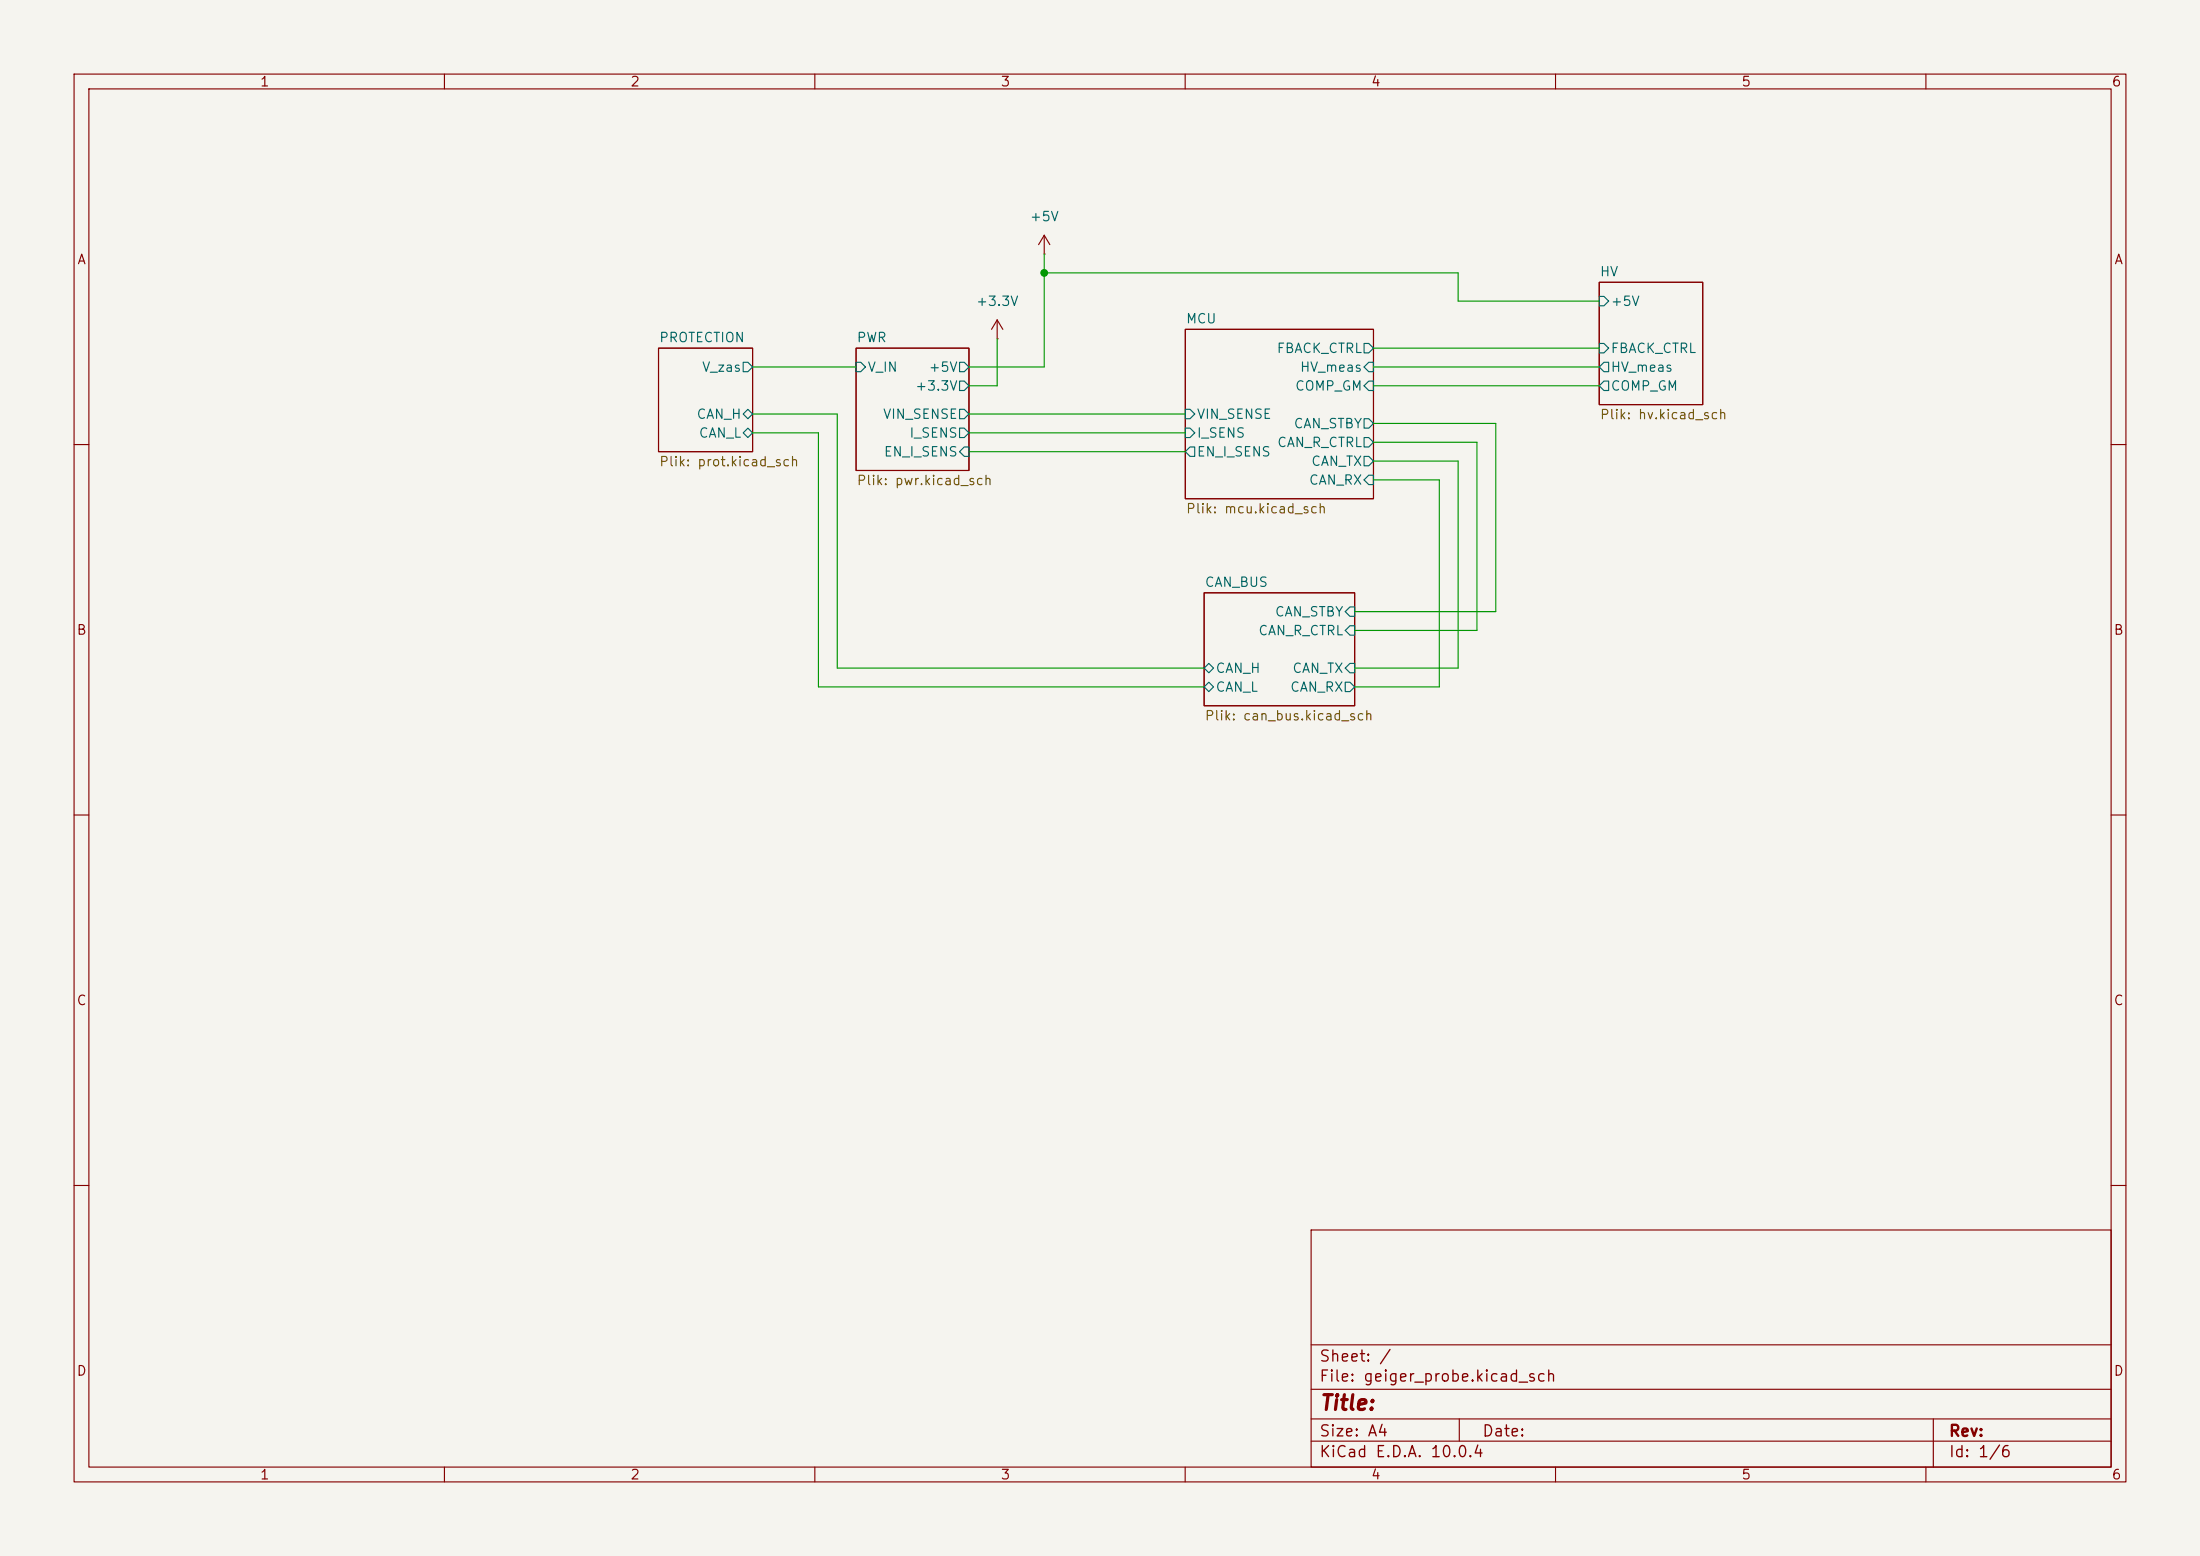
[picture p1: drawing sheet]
(kicad_sch
 (version 20260306)
 (generator "eeschema")
 (generator_version "10.0")
 (paper "A4")
 (lib_symbols
  (symbol "power:+3.3V"
   (power global)
   (pin_numbers (hide yes))
   (pin_names
    (offset 0) (hide yes)) (exclude_from_sim no) (in_bom yes) (on_board yes)
   (in_pos_files yes)
   (duplicate_pin_numbers_are_jumpers no)
   (property "Reference" "#PWR" (at 0 -3.81 0) (show_name no) (do_not_autoplace no) (hide yes) (effects (font (size 1.27 1.27))))
   (property "Value" "+3.3V" (at 0 3.556 0) (show_name no) (do_not_autoplace no) (effects (font (size 1.27 1.27))))
   (property "Footprint" "" (at 0 0 0) (show_name no) (do_not_autoplace no) (hide yes) (effects (font (size 1.27 1.27))))
   (property "Datasheet" "" (at 0 0 0) (show_name no) (do_not_autoplace no) (hide yes) (effects (font (size 1.27 1.27))))
   (property "Description" "Power symbol creates a global label with name \"+3.3V\"" (at 0 0 0) (show_name no) (do_not_autoplace no) (hide yes) (effects (font (size 1.27 1.27))))
   (symbol "+3.3V_0_1"
    (polyline (pts (xy -0.762 1.27) (xy 0 2.54)) (stroke (width 0) (type default)) (fill (type none)))
    (polyline (pts (xy 0 2.54) (xy 0.762 1.27)) (stroke (width 0) (type default)) (fill (type none)))
    (polyline (pts (xy 0 0) (xy 0 2.54)) (stroke (width 0) (type default)) (fill (type none))))
   (symbol "+3.3V_1_1"
    (pin power_in line (at 0 0 90) (length 0) (name "" (effects (font (size 1.27 1.27)))) (number "1" (effects (font (size 1.27 1.27))))))
   (embedded_fonts no))
  (symbol "power:+5V"
   (power global)
   (pin_numbers (hide yes))
   (pin_names
    (offset 0) (hide yes)) (exclude_from_sim no) (in_bom yes) (on_board yes)
   (in_pos_files yes)
   (duplicate_pin_numbers_are_jumpers no)
   (property "Reference" "#PWR" (at 0 -3.81 0) (show_name no) (do_not_autoplace no) (hide yes) (effects (font (size 1.27 1.27))))
   (property "Value" "+5V" (at 0 3.556 0) (show_name no) (do_not_autoplace no) (effects (font (size 1.27 1.27))))
   (property "Footprint" "" (at 0 0 0) (show_name no) (do_not_autoplace no) (hide yes) (effects (font (size 1.27 1.27))))
   (property "Datasheet" "" (at 0 0 0) (show_name no) (do_not_autoplace no) (hide yes) (effects (font (size 1.27 1.27))))
   (property "Description" "Power symbol creates a global label with name \"+5V\"" (at 0 0 0) (show_name no) (do_not_autoplace no) (hide yes) (effects (font (size 1.27 1.27))))
   (symbol "+5V_0_1"
    (polyline (pts (xy -0.762 1.27) (xy 0 2.54)) (stroke (width 0) (type default)) (fill (type none)))
    (polyline (pts (xy 0 2.54) (xy 0.762 1.27)) (stroke (width 0) (type default)) (fill (type none)))
    (polyline (pts (xy 0 0) (xy 0 2.54)) (stroke (width 0) (type default)) (fill (type none))))
   (symbol "+5V_1_1"
    (pin power_in line (at 0 0 90) (length 0) (name "" (effects (font (size 1.27 1.27)))) (number "1" (effects (font (size 1.27 1.27))))))
   (embedded_fonts no)))
 (junction
  (at 140.97 36.83)
  (diameter 0)
  (color 0 0 0 0))
 (wire
  (pts (xy 130.81 58.42) (xy 160.02 58.42))
  (stroke (width 0) (type default)))
 (wire
  (pts (xy 185.42 46.99) (xy 215.9 46.99))
  (stroke (width 0) (type default)))
 (wire
  (pts (xy 101.6 58.42) (xy 110.49 58.42))
  (stroke (width 0) (type default)))
 (wire
  (pts (xy 199.39 59.69) (xy 199.39 85.09))
  (stroke (width 0) (type default)))
 (wire
  (pts (xy 113.03 55.88) (xy 101.6 55.88))
  (stroke (width 0) (type default)))
 (wire
  (pts (xy 199.39 85.09) (xy 182.88 85.09))
  (stroke (width 0) (type default)))
 (wire
  (pts (xy 110.49 92.71) (xy 162.56 92.71))
  (stroke (width 0) (type default)))
 (wire
  (pts (xy 201.93 57.15) (xy 201.93 82.55))
  (stroke (width 0) (type default)))
 (wire
  (pts (xy 134.62 52.07) (xy 130.81 52.07))
  (stroke (width 0) (type default)))
 (wire
  (pts (xy 140.97 49.53) (xy 140.97 36.83))
  (stroke (width 0) (type default)))
 (wire
  (pts (xy 196.85 90.17) (xy 182.88 90.17))
  (stroke (width 0) (type default)))
 (wire
  (pts (xy 130.81 55.88) (xy 160.02 55.88))
  (stroke (width 0) (type default)))
 (wire
  (pts (xy 194.31 64.77) (xy 194.31 92.71))
  (stroke (width 0) (type default)))
 (wire
  (pts (xy 201.93 82.55) (xy 182.88 82.55))
  (stroke (width 0) (type default)))
 (wire
  (pts (xy 196.85 40.64) (xy 215.9 40.64))
  (stroke (width 0) (type default)))
 (wire
  (pts (xy 110.49 58.42) (xy 110.49 92.71))
  (stroke (width 0) (type default)))
 (wire
  (pts (xy 140.97 36.83) (xy 196.85 36.83))
  (stroke (width 0) (type default)))
 (wire
  (pts (xy 194.31 92.71) (xy 182.88 92.71))
  (stroke (width 0) (type default)))
 (wire
  (pts (xy 162.56 90.17) (xy 113.03 90.17))
  (stroke (width 0) (type default)))
 (wire
  (pts (xy 185.42 64.77) (xy 194.31 64.77))
  (stroke (width 0) (type default)))
 (wire
  (pts (xy 130.81 49.53) (xy 140.97 49.53))
  (stroke (width 0) (type default)))
 (wire
  (pts (xy 140.97 34.29) (xy 140.97 36.83))
  (stroke (width 0) (type default)))
 (wire
  (pts (xy 185.42 62.23) (xy 196.85 62.23))
  (stroke (width 0) (type default)))
 (wire
  (pts (xy 130.81 60.96) (xy 160.02 60.96))
  (stroke (width 0) (type default)))
 (wire
  (pts (xy 185.42 52.07) (xy 215.9 52.07))
  (stroke (width 0) (type default)))
 (wire
  (pts (xy 101.6 49.53) (xy 115.57 49.53))
  (stroke (width 0) (type default)))
 (wire
  (pts (xy 185.42 59.69) (xy 199.39 59.69))
  (stroke (width 0) (type default)))
 (wire
  (pts (xy 196.85 36.83) (xy 196.85 40.64))
  (stroke (width 0) (type default)))
 (wire
  (pts (xy 134.62 45.72) (xy 134.62 52.07))
  (stroke (width 0) (type default)))
 (wire
  (pts (xy 185.42 49.53) (xy 215.9 49.53))
  (stroke (width 0) (type default)))
 (wire
  (pts (xy 196.85 62.23) (xy 196.85 90.17))
  (stroke (width 0) (type default)))
 (wire
  (pts (xy 113.03 90.17) (xy 113.03 55.88))
  (stroke (width 0) (type default)))
 (wire
  (pts (xy 185.42 57.15) (xy 201.93 57.15))
  (stroke (width 0) (type default)))
 (symbol
  (lib_id "power:+5V")
  (at 140.97 34.29 0)
  (unit 1)
  (body_style 1)
  (exclude_from_sim no)
  (in_bom yes)
  (on_board yes)
  (in_pos_files yes)
  (dnp no)
  (fields_autoplaced yes)
  (property "Reference" "#PWR030" (at 140.97 38.1 0) (hide yes) (show_name no) (do_not_autoplace no) (effects (font (size 1.27 1.27))))
  (property "Value" "+5V" (at 140.97 29.21 0) (show_name no) (do_not_autoplace no) (effects (font (size 1.27 1.27))))
  (property "Footprint" "" (at 140.97 34.29 0) (hide yes) (show_name no) (do_not_autoplace no) (effects (font (size 1.27 1.27))))
  (property "Datasheet" "" (at 140.97 34.29 0) (hide yes) (show_name no) (do_not_autoplace no) (effects (font (size 1.27 1.27))))
  (property "Description" "Power symbol creates a global label with name \"+5V\"" (at 140.97 34.29 0) (hide yes) (show_name no) (do_not_autoplace no) (effects (font (size 1.27 1.27))))
  (pin "1"))
 (symbol
  (lib_id "power:+3.3V")
  (at 134.62 45.72 0)
  (unit 1)
  (body_style 1)
  (exclude_from_sim no)
  (in_bom yes)
  (on_board yes)
  (in_pos_files yes)
  (dnp no)
  (fields_autoplaced yes)
  (property "Reference" "#PWR093" (at 134.62 49.53 0) (hide yes) (show_name no) (do_not_autoplace no) (effects (font (size 1.27 1.27))))
  (property "Value" "+3.3V" (at 134.62 40.64 0) (show_name no) (do_not_autoplace no) (effects (font (size 1.27 1.27))))
  (property "Footprint" "" (at 134.62 45.72 0) (hide yes) (show_name no) (do_not_autoplace no) (effects (font (size 1.27 1.27))))
  (property "Datasheet" "" (at 134.62 45.72 0) (hide yes) (show_name no) (do_not_autoplace no) (effects (font (size 1.27 1.27))))
  (property "Description" "Power symbol creates a global label with name \"+3.3V\"" (at 134.62 45.72 0) (hide yes) (show_name no) (do_not_autoplace no) (effects (font (size 1.27 1.27))))
  (pin "1"))
 (sheet
  (at 160.02 44.45)
  (size 25.4 22.86)
  (exclude_from_sim no)
  (in_bom yes)
  (on_board yes)
  (dnp no)
  (fields_autoplaced yes)
  (stroke (width 0.1524) (type solid))
  (fill (color 0 0 0 0))
  (property "Sheetname" "MCU" (at 160.02 43.7384 0) (show_name no) (do_not_autoplace no) (effects (font (size 1.27 1.27)) (justify left bottom)))
  (property "Sheetfile" "mcu.kicad_sch" (at 160.02 67.8946 0) (show_name no) (do_not_autoplace no) (effects (font (size 1.27 1.27)) (justify left top)))
  (pin "CAN_RX" input (at 185.42 64.77 0) (effects (font (size 1.27 1.27)) (justify right)))
  (pin "CAN_R_CTRL" output (at 185.42 59.69 0) (effects (font (size 1.27 1.27)) (justify right)))
  (pin "CAN_STBY" output (at 185.42 57.15 0) (effects (font (size 1.27 1.27)) (justify right)))
  (pin "CAN_TX" output (at 185.42 62.23 0) (effects (font (size 1.27 1.27)) (justify right)))
  (pin "COMP_GM" input (at 185.42 52.07 0) (effects (font (size 1.27 1.27)) (justify right)))
  (pin "FBACK_CTRL" output (at 185.42 46.99 0) (effects (font (size 1.27 1.27)) (justify right)))
  (pin "HV_meas" input (at 185.42 49.53 0) (effects (font (size 1.27 1.27)) (justify right)))
  (pin "VIN_SENSE" input (at 160.02 55.88 180) (effects (font (size 1.27 1.27)) (justify left)))
  (pin "I_SENS" input (at 160.02 58.42 180) (effects (font (size 1.27 1.27)) (justify left)))
  (pin "EN_I_SENS" output (at 160.02 60.96 180) (effects (font (size 1.27 1.27)) (justify left))))
 (sheet
  (at 88.9 46.99)
  (size 12.7 13.97)
  (exclude_from_sim no)
  (in_bom yes)
  (on_board yes)
  (dnp no)
  (fields_autoplaced yes)
  (stroke (width 0.1524) (type solid))
  (fill (color 0 0 0 0))
  (property "Sheetname" "PROTECTION" (at 88.9 46.2784 0) (show_name no) (do_not_autoplace no) (effects (font (size 1.27 1.27)) (justify left bottom)))
  (property "Sheetfile" "prot.kicad_sch" (at 88.9 61.5446 0) (show_name no) (do_not_autoplace no) (effects (font (size 1.27 1.27)) (justify left top)))
  (pin "CAN_H" bidirectional (at 101.6 55.88 0) (effects (font (size 1.27 1.27)) (justify right)))
  (pin "CAN_L" bidirectional (at 101.6 58.42 0) (effects (font (size 1.27 1.27)) (justify right)))
  (pin "V_zas" output (at 101.6 49.53 0) (effects (font (size 1.27 1.27)) (justify right))))
 (sheet
  (at 215.9 38.1)
  (size 13.97 16.51)
  (exclude_from_sim no)
  (in_bom yes)
  (on_board yes)
  (dnp no)
  (fields_autoplaced yes)
  (stroke (width 0.1524) (type solid))
  (fill (color 0 0 0 0))
  (property "Sheetname" "HV" (at 215.9 37.3884 0) (show_name no) (do_not_autoplace no) (effects (font (size 1.27 1.27)) (justify left bottom)))
  (property "Sheetfile" "hv.kicad_sch" (at 215.9 55.1946 0) (show_name no) (do_not_autoplace no) (effects (font (size 1.27 1.27)) (justify left top)))
  (pin "COMP_GM" output (at 215.9 52.07 180) (effects (font (size 1.27 1.27)) (justify left)))
  (pin "HV_meas" output (at 215.9 49.53 180) (effects (font (size 1.27 1.27)) (justify left)))
  (pin "+5V" input (at 215.9 40.64 180) (effects (font (size 1.27 1.27)) (justify left)))
  (pin "FBACK_CTRL" input (at 215.9 46.99 180) (effects (font (size 1.27 1.27)) (justify left))))
 (sheet
  (at 162.56 80.01)
  (size 20.32 15.24)
  (exclude_from_sim no)
  (in_bom yes)
  (on_board yes)
  (dnp no)
  (fields_autoplaced yes)
  (stroke (width 0.1524) (type solid))
  (fill (color 0 0 0 0))
  (property "Sheetname" "CAN_BUS" (at 162.56 79.2984 0) (show_name no) (do_not_autoplace no) (effects (font (size 1.27 1.27)) (justify left bottom)))
  (property "Sheetfile" "can_bus.kicad_sch" (at 162.56 95.8346 0) (show_name no) (do_not_autoplace no) (effects (font (size 1.27 1.27)) (justify left top)))
  (pin "CAN_H" bidirectional (at 162.56 90.17 180) (effects (font (size 1.27 1.27)) (justify left)))
  (pin "CAN_L" bidirectional (at 162.56 92.71 180) (effects (font (size 1.27 1.27)) (justify left)))
  (pin "CAN_RX" output (at 182.88 92.71 0) (effects (font (size 1.27 1.27)) (justify right)))
  (pin "CAN_R_CTRL" input (at 182.88 85.09 0) (effects (font (size 1.27 1.27)) (justify right)))
  (pin "CAN_STBY" input (at 182.88 82.55 0) (effects (font (size 1.27 1.27)) (justify right)))
  (pin "CAN_TX" input (at 182.88 90.17 0) (effects (font (size 1.27 1.27)) (justify right))))
 (sheet
  (at 115.57 46.99)
  (size 15.24 16.51)
  (exclude_from_sim no)
  (in_bom yes)
  (on_board yes)
  (dnp no)
  (fields_autoplaced yes)
  (stroke (width 0.1524) (type solid))
  (fill (color 0 0 0 0))
  (property "Sheetname" "PWR" (at 115.57 46.2784 0) (show_name no) (do_not_autoplace no) (effects (font (size 1.27 1.27)) (justify left bottom)))
  (property "Sheetfile" "pwr.kicad_sch" (at 115.57 64.0846 0) (show_name no) (do_not_autoplace no) (effects (font (size 1.27 1.27)) (justify left top)))
  (pin "V_IN" input (at 115.57 49.53 180) (effects (font (size 1.27 1.27)) (justify left)))
  (pin "+3.3V" output (at 130.81 52.07 0) (effects (font (size 1.27 1.27)) (justify right)))
  (pin "+5V" output (at 130.81 49.53 0) (effects (font (size 1.27 1.27)) (justify right)))
  (pin "VIN_SENSE" output (at 130.81 55.88 0) (effects (font (size 1.27 1.27)) (justify right)))
  (pin "EN_I_SENS" input (at 130.81 60.96 0) (effects (font (size 1.27 1.27)) (justify right)))
  (pin "I_SENS" output (at 130.81 58.42 0) (effects (font (size 1.27 1.27)) (justify right))))
 (sheet_instances
  (path ""
   (page "1")))
 (embedded_fonts no))
